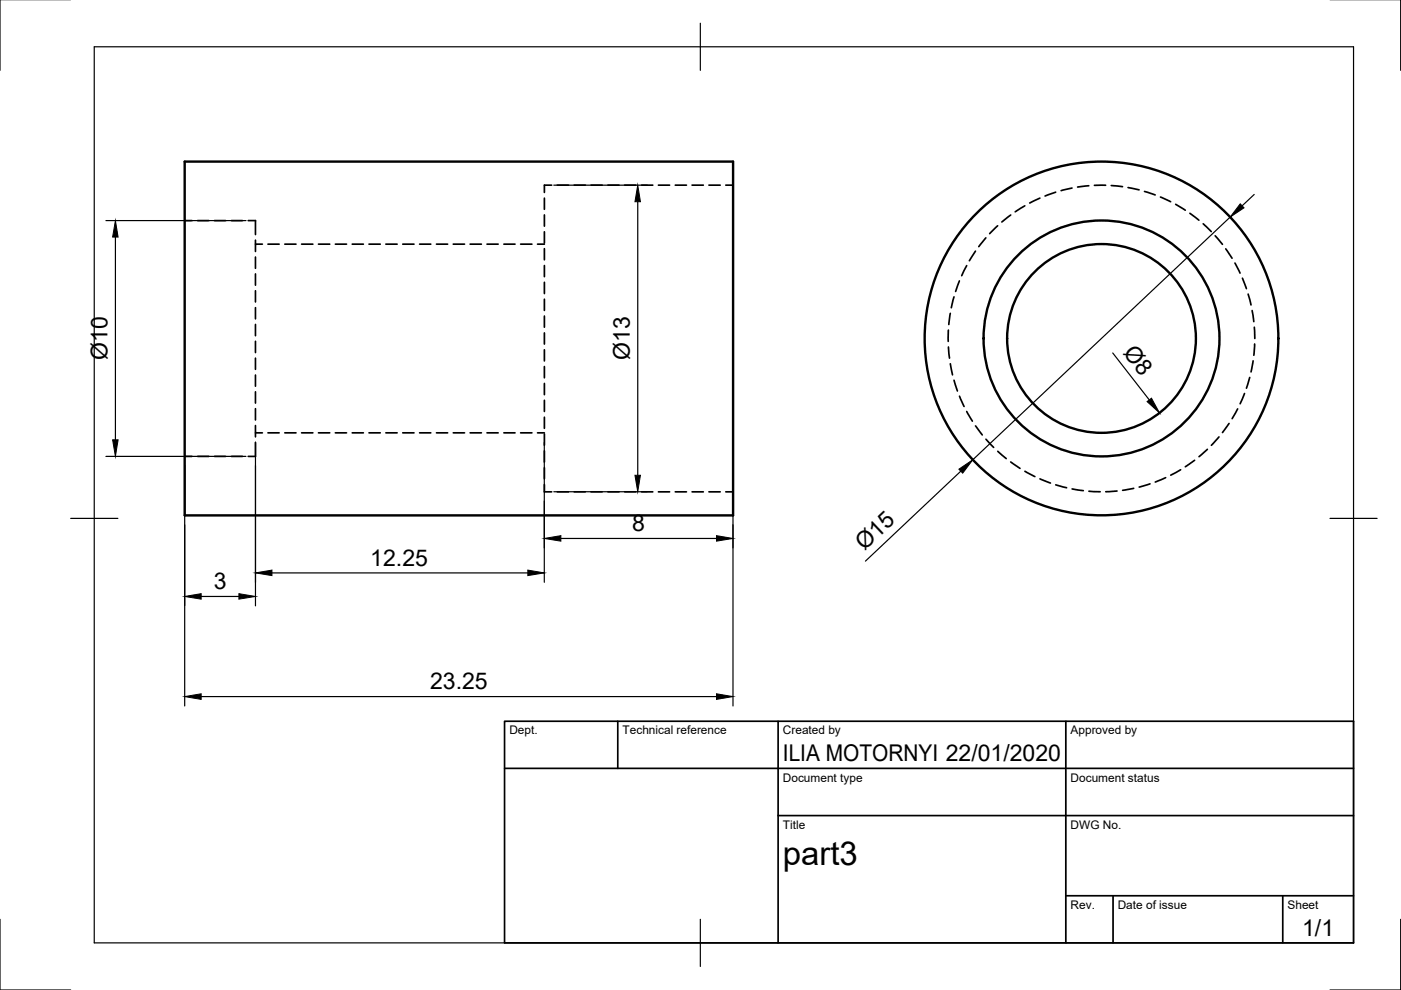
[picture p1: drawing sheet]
<svg xmlns="http://www.w3.org/2000/svg" width="297mm" height="210mm" viewBox="0 0 297 210" stroke-linecap="round" stroke-linejoin="round" font-family="sans-serif">
<!-- layer: Hidden -->
<g fill="none" stroke="#000" stroke-width=".36">
<path d="M117 39.3h-1.6v1.5M118.2 39.3h2.3M121.7 39.3h2.4M125.3 39.3h2.4M128.9 39.3h2.4M132.4 39.3h2.4M136 39.3h2.4M139.6 39.3h2.4M143.2 39.3h2.3M146.7 39.3h2.4M150.3 39.3h2.4M153.9 39.3h1.5"/>
<path d="M227.3 39.9l-2.3 .5M230.8 39.4l-2.3 .3M234.4 39.3h-2.4M235.6 39.3l2.4 .3M239.2 39.8l2.3 .5M39.2 46.8h1.5M41.9 46.8h2.4M45.5 46.8h2.4M49 46.8h2.4M52.6 46.8h1.6v2.9M54.2 50.9v2.4M54.2 54.5v2.4"/>
<path d="M54.2 58.1v2.4M54.2 51.8h1.4M56.8 51.8h2.4M60.4 51.8h2.4M63.9 51.8h2.4M67.5 51.8h2.4M71.1 51.8h2.4M74.7 51.8h2.3M78.2 51.8h2.4M81.8 51.8h2.4M85.4 51.8h2.4M89 51.8h2.3"/>
<path d="M92.5 51.8h2.4M96.1 51.8h2.4M99.7 51.8h2.4M103.3 51.8h2.3M106.8 51.8h2.4M110.4 51.8h2.4M114 51.8h1.4M115.4 59.9v2.3M115.4 56.3v2.4M115.4 52.7v2.4M115.4 49.1v2.4M115.4 45.6v2.4"/>
<path d="M115.4 42v2.4M203.4 59.6l-.8 2.2M205 56.3l-1.1 2.2M206.8 53.2l-1.3 2.1M209 50.4l-1.5 1.9M211.5 47.9l-1.7 1.6M214.3 45.6l-1.9 1.5M217.3 43.6l-2.1 1.3M220.5 42l-2.2 1M223.8 40.7l-2.2 .9M242.7 40.6l2.2 .7M246 41.8l2.2 1"/>
<path d="M249.3 43.3l2 1.3M252.3 45.2l1.9 1.5M255.1 47.4l1.7 1.7M257.6 50l1.6 1.8M259.9 52.8l1.3 2M261.8 55.8l1.1 2.1M263.4 59l.9 2.2M54.2 61.7v2.3M54.2 65.2v2.4M54.2 68.8v2.4M54.2 72.4v2.4M54.2 75.9v2.4"/>
<path d="M54.2 79.5v2.4M115.4 77.7v2.4M115.4 74.2v2.3M115.4 70.6v2.4M115.4 67v2.4M115.4 63.4v2.4M201.1 70l-.1 2.4M201.1 73.6l.2 2.3M201.5 66.4l-.3 2.4M201.5 77.1l.5 2.4M202.3 62.9l-.6 2.3M264.6 62.3l.6 2.4"/>
<path d="M265.5 65.8l.3 2.4M265.7 76.5l-.5 2.4M265.9 69.4l.1 2.4M266 72.9l-.2 2.4M39.2 96.8h1.5M41.9 96.8h2.4M45.5 96.8h2.4M49 96.8h2.4M54.2 83.1v2.4M54.2 86.6v2.4M54.2 90.2v2.4M54.2 93.8v3h-1.6"/>
<path d="M54.2 91.8h1.4M56.8 91.8h2.4M60.4 91.8h2.4M63.9 91.8h2.4M67.5 91.8h2.4M71.1 91.8h2.4M74.7 91.8h2.3M78.2 91.8h2.4M81.8 91.8h2.4M85.4 91.8h2.4M89 91.8h2.3M92.5 91.8h2.4"/>
<path d="M96.1 91.8h2.4M99.7 91.8h2.4M103.3 91.8h2.3M106.8 91.8h2.4M110.4 91.8h2.4M114 91.8h1.4M115.4 99.2v2.3M115.4 95.6v2.4M115.4 92v2.4M115.4 88.4v2.4M115.4 84.9v2.3M115.4 81.3v2.4"/>
<path d="M202.3 80.6l.7 2.3M203.4 84l1 2.2M205 87.2l1.2 2.1M206.8 90.3l1.5 1.9M209 93.1l1.7 1.8M211.5 95.7l1.8 1.5M214.3 98l2 1.3M217.3 99.9l2.1 1.1M250.3 99.6l-2.1 1.1M253.3 97.6l-2 1.4M256 95.3l-1.8 1.5M258.4 92.6l-1.6 1.8"/>
<path d="M260.6 89.8l-1.4 1.9M262.4 86.7l-1.2 2.1M263.9 83.4l-1 2.2M265 80l-.7 2.3M115.4 102.7v1.6h1.6M118.2 104.3h2.3M121.7 104.3h2.4M125.3 104.3h2.4M128.9 104.3h2.4M132.4 104.3h2.4M136 104.3h2.4M139.6 104.3h2.4"/>
<path d="M143.2 104.3h2.3M146.7 104.3h2.4M150.3 104.3h2.4M153.9 104.3h1.5M220.5 101.5l2.2 .9M223.8 102.8l2.3 .6M227.3 103.7l2.4 .3M230.9 104.2l2.4 .1M236.8 104.1l-2.4 .2M240.4 103.5l-2.4 .5M243.8 102.6l-2.3 .7M247.1 101.3l-2.2 .9"/>
</g>
<!-- layer: Visible -->
<g fill="none" stroke="#000" stroke-width=".51">
<path d="M39.2 34.3h116.2v75h-116.2z"/>
<circle cx="233.5" cy="71.8" r="37.5"/>
<circle cx="233.5" cy="71.8" r="20"/>
<circle cx="233.5" cy="71.8" r="25"/>
</g>
<!-- layer: TitleBlock -->
<path d="M107 152.9h180v47h-180zM131 152.9v10M165 152.9v47M226 152.9v47M107 162.9h180M165 172.9h122M226 189.9h61M236 189.9v10M272 189.9v10" fill="none" stroke="#000" stroke-width=".36"/>
<!-- layer: Border -->
<path d="M0 -.1v15M297 -.1v15M20 9.9h267v190h-267zM148.5 4.9v10M15 109.9h10M282 109.9h10M0 194.9v15h15M148.5 194.9v10M297 194.9v15h-15" fill="none" stroke="#000" stroke-width=".25"/>
<!-- layer: Dimensions -->
<g fill="none" stroke="#000" stroke-width=".25">
<path d="M117.4 39.3h19.8M22.5 46.8h29.7M24.5 50.3v43M135.2 42.8v58M260.8 46l-54.6 51.5M265.9 41.2l-2.5 2.4M235.9 74.8l7.8 10M22.5 96.8h29.7M39.2 98.8v50.9M54.2 93.8v34.7M115.4 93.8v29.7M203.7 99.9l-20.2 19.1"/>
<path d="M117.4 104.3h19.8M118.9 114.2h33M155.4 106.3v43.4M42.7 126.5h8M57.7 121.5h54.2M42.7 147.7h109.2"/>
</g>
<g fill="#000" stroke="#000" stroke-width=".21">
<path d="M24.5 46.8l.5 3.5h-1.1zM135.2 39.3l.6 3.5h-1.2zM263 43.2l.8 .9-3 1.9zM23.9 93.3h1.1l-.5 3.5zM203.3 99.5l2.9-2-2.1 2.8zM243.2 85.1l.9-.7 1.7 3.1zM115.4 114.2l3.5-.6v1.1zM134.6 100.8h1.2l-.6 3.5zM151.9 113.6l3.5 .6-3.5 .5zM39.2 126.5l3.5-.6v1.1zM50.7 125.9l3.5 .6-3.5 .5zM54.2 121.5l3.5-.6v1.1z"/>
<path d="M111.9 120.9l3.5 .6-3.5 .5zM39.2 147.7l3.5-.6v1.2zM151.9 147.1l3.5 .6-3.5 .6z"/>
</g>
<text font-size="7" x="166" y="183.4">part3</text>
<g font-size="4.9">
<text x="22.8" y="76.4" transform="rotate(-90 22.8 76.4)">Ø10</text>
<text x="133.6" y="76.4" transform="rotate(-90 133.6 76.4)">Ø13</text>
<text x="238" y="74.9" transform="rotate(52 238 74.9)">Ø8</text>
<text x="134" y="112.6">8</text>
<text x="78.5" y="119.9">12.25</text>
<text x="183.3" y="116.9" transform="rotate(-43 183.3 116.9)">Ø15</text>
<text x="45.3" y="124.9">3</text>
<text x="91.2" y="146.1">23.25</text>
<text x="166" y="161.4">ILIA MOTORNYI 22/01/2020</text>
<text x="276.1" y="198.6">1/1</text>
</g>
<g font-size="2.5">
<text x="108" y="155.7">Dept.</text>
<text x="132" y="155.7">Technical reference</text>
<text x="166" y="155.7">Created by</text>
<text x="227" y="155.7">Approved by</text>
<text x="166" y="165.7">Document type</text>
<text x="227" y="165.7">Document status</text>
<text x="166" y="175.7">Title</text>
<text x="227" y="175.7">DWG No.</text>
<text x="227" y="192.7">Rev.</text>
<text x="237" y="192.7">Date of issue</text>
<text x="273" y="192.7">Sheet</text>
</g>
</svg>
